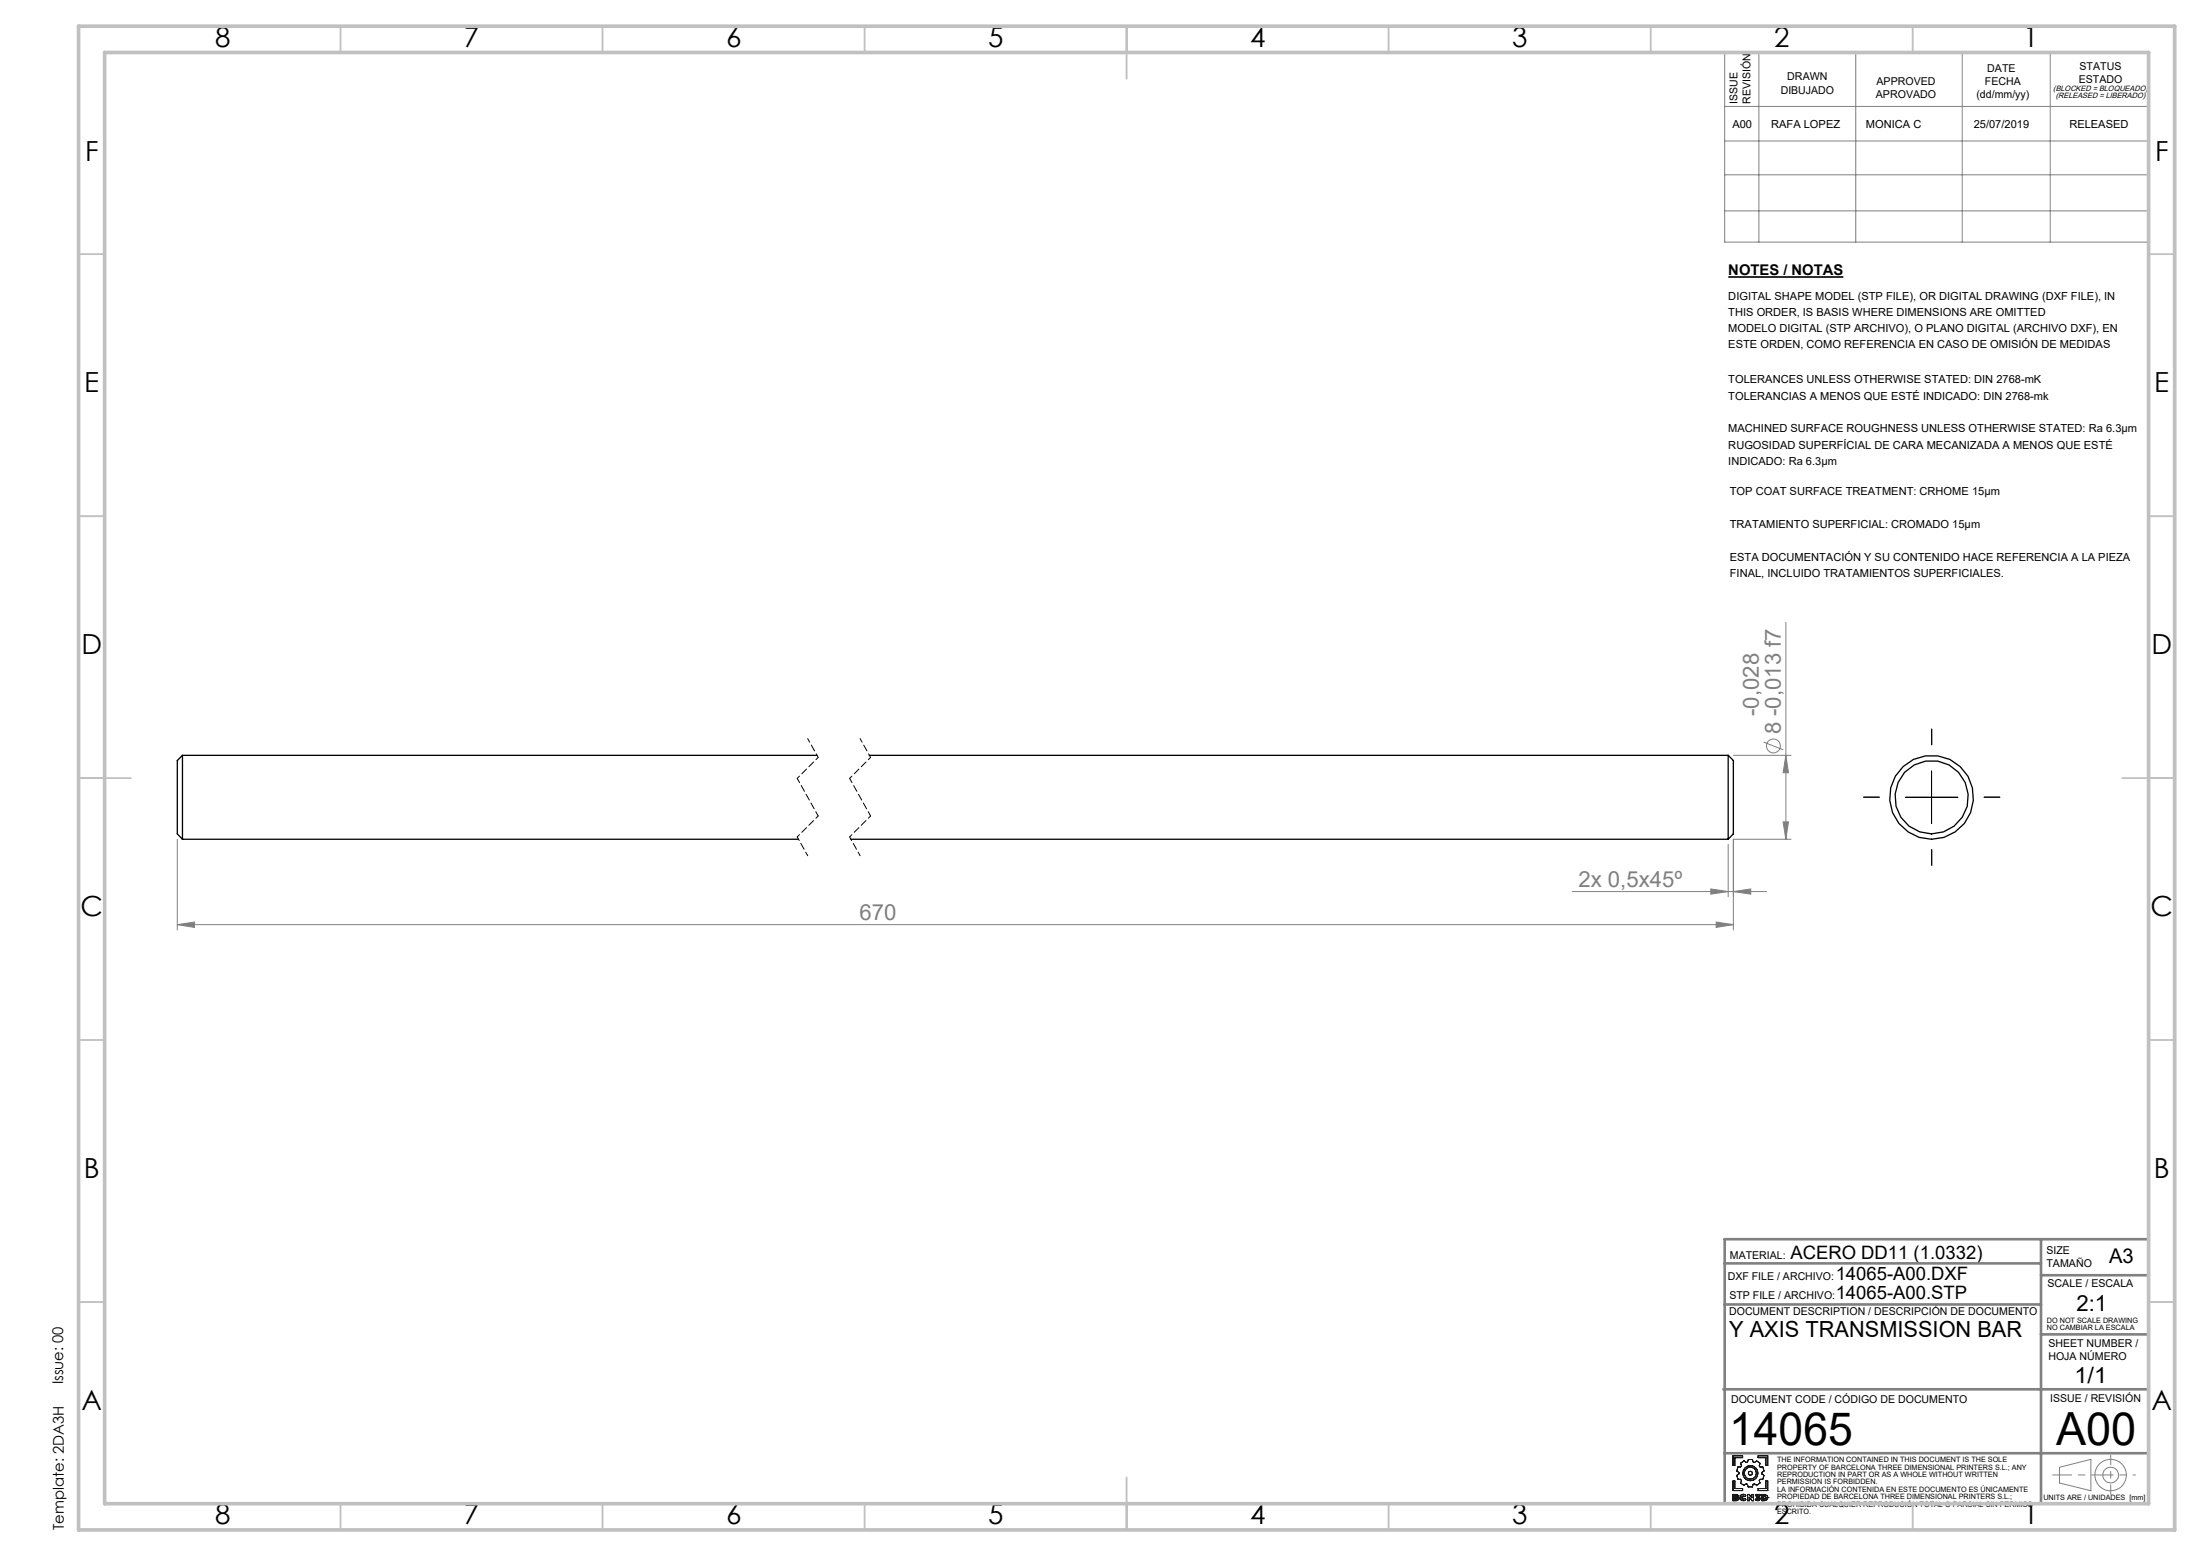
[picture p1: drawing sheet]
<svg xmlns="http://www.w3.org/2000/svg" width="420mm" height="297mm" viewBox="0 0 420 297" stroke-linecap="round" stroke-linejoin="round" font-family="sans-serif">
<path d="M329.8 52.9h22" fill="none" stroke="#000" stroke-width=".32"/>
<g fill="none" stroke="#808080" stroke-width=".19">
<path d="M329.1 10h80.9v36.2h-80.9zM335.6 10v36.2M354.1 10v36.2M374.4 10v36.2M391.2 10v36.2M329.1 20.3h80.9M329.1 26.9h80.9M329.1 33.4h80.9M329.1 40.2h80.9M340.8 118.8v41.4M330.8 144.2h11M336.5 141.6l3.8 1.5"/>
<path d="M340.3 156.9h1l-.5 3.3zM340.8 144.2l.5 3.3h-1zM33.8 176.5l3.3-.5v1zM33.8 160.2v17.3M33.8 176.5h297M300 170.2h37.1M326.5 169.7l3.3 .5-3.3 .5zM327.5 176l3.3 .5-3.3 .5zM329.8 161.2v10M330.8 170.2l3.3-.5v1zM341.8 160.2h-11v17.3M393 280.1l6-1.6v6l-6-1.4z"/>
<circle cx="338.4" cy="142.4" r="1.33"/>
<circle cx="402.7" cy="281.6" r="3"/>
<circle cx="402.8" cy="281.5" r="1.49"/>
</g>
<g fill="none" stroke="#191924" stroke-width=".19">
<path d="M330.7 277.9h1.8v.3h-1.5v1.5h-.3zM332.1 279.3l.7-.5 .4 .3 .3-.1 .1-.4h.8l.1 .4 .3 .1 .4-.3 .7 .5-.2 .5 .2 .2h.5l.2 .8-.4 .3v.2l.4 .3-.2 .8h-.5l-.2 .2 .1 .5-.6 .4-.4-.3-.3 .1-.1 .5h-.8l-.2-.5-.2-.1-.4 .3-.7-.4 .2-.5-.2-.2h-.5l-.2-.8 .4-.3v-.2l-.4-.3 .2-.8h.5l.2-.2zM335.5 277.9h1.8v1.8h-.3v-1.5h-1.5zM330.7 282.7h.3v1.4h1.5v.4h-1.8zM331 285.5l.4 .1-.4 .1zM331 286l.4 .1-.4 .1zM331.3 285.3l.3 .1 .1 .1M331.3 285.3h.2l.2 .2M331.3 285.3h-.6v1.2l.9-.1 .2-.3M331.4 285.6h.1M331.4 286.1h.1M331.7 285.5l-.2 .3 .3 .3"/>
<path d="M331.7 285.5h.1M331.8 286.1h.1M332 285.9l.2 .3 .4 .3 .6-.3M332 285.9l.1 .3 .2 .2a.69 .69 0 0 0 .9-.2M332 285.9h.1M332.4 285.9l.1 .2 .2 .1 .2-.2M332.4 285.9l.1 .2 .4-.1M332.4 285.9h.1M332.9 285.7l-.2-.2-.3 .1v.3M332.9 285.7l-.4-.1-.1 .3M332.9 286l.3 .2M333.2 285.5l-.5-.3-.5 .2-.2 .5"/>
<path d="M333.2 285.5a.67 .67 0 0 0-1.1 0l-.1 .4M333.2 285.5l-.3 .2M333.5 285.3h.3l.5 .6v-.6h.3v1.2h-.3l-.5-.7v.7h-.3zM335.1 286l.3 .2 .2-.1-.2 .1zM335.1 286l-.2 .2M335.5 284.1h1.5v-1.4h.3v1.8h-1.8zM335.6 286.1l-.4-.2v-.2l.3-.2h-.5v-.2h.8v.2l-.2 .2 .3 .4M335.6 286.1h.1M335.9 286.1l-.2 .3-.3 .1-.5-.3M335.9 286.1l-.2 .3-.4 .1-.4-.3M335.9 286.1h.1M336.2 285.3h.5l.5 .2 .2 .4-.3 .4-.9 .2z"/>
<path d="M336.6 285.5l.3 .1v.5h-.3zM337 285.9h.1M337.4 285.9h.1"/>
<circle cx="334" cy="281.2" r=".39"/>
<circle cx="334" cy="281.2" r="1.45"/>
<circle cx="334" cy="281.2" r="1.14"/>
</g>
<path d="M358.6 152.2h-3M368.6 142.2v-3M378.6 152.2h3M368.6 162.2v3" fill="none" stroke="#000" stroke-width=".19" stroke-dasharray="15.2 1.3 1.3 1.3"/>
<path d="M363.6 152.2h10M368.6 147.2v10" fill="none" stroke="#000" stroke-width=".19"/>
<path d="M152.1 159.7l2 3.6M154.1 141l2 3.6M162.1 159.7l2 3.6M164.1 141l2 3.6" fill="none" stroke="#000" stroke-width=".19" stroke-dasharray="1.3 .6" stroke-dashoffset=".5"/>
<path d="M156.1 144.6l-4 4M156.1 155.7l-4 4M166.1 144.6l-4 4M166.1 155.7l-4 4" fill="none" stroke="#000" stroke-width=".19" stroke-dasharray="1.3 .6" stroke-dashoffset=".7"/>
<path d="M152.1 148.6l4 7.1M162.1 148.6l4 7.1" fill="none" stroke="#000" stroke-width=".19" stroke-dasharray="1.3 .6" stroke-dashoffset=".3"/>
<path d="M391.7 281.5h11.1" fill="none" stroke="#808080" stroke-width=".19" stroke-dasharray="15.2 1.3 1.3 1.3" stroke-dashoffset="11.6"/>
<path d="M402.8 281.5h4.7" fill="none" stroke="#808080" stroke-width=".19" stroke-dasharray="15.2 1.3 1.3 1.3" stroke-dashoffset="14.8"/>
<path d="M402.8 277.8v7.4" fill="none" stroke="#808080" stroke-width=".19" stroke-dasharray="15.2 1.3 1.3 1.3" stroke-dashoffset="13.4"/>
<path d="M329.1 236.5h80.9v50.5h-80.9zM389.5 236.5v50.5M329.1 249h60.4M329.1 241.2h60.4M389.5 243.4h20.5M389.5 254.7h20.5M328.9 265.2h81.1M329.1 277.4h80.9" fill="none" stroke="#808080" stroke-width=".5"/>
<g fill="none" stroke="#c0c0c0" stroke-width=".35">
<path d="M65 5v5M115 5v5M165 5v5M215 5v10M265 5v5M315 5v5M365 5v5M15 48.5h5M410 48.5h5M15 98.5h5M410 98.5h5M15 148.5h10"/>
<path d="M405 148.5h10M15 198.5h5M410 198.5h5M15 248.5h5M410 248.5h5M65 287v5M115 287v5M165 287v5M215 282v10M265 287v5M315 287v5M365 287v5"/>
</g>
<path d="M15 5h400v287h-400zM20 10h390v277h-390z" fill="none" stroke="#c0c0c0" stroke-width=".7"/>
<g fill="#808080">
<path d="M330.8 170.2l3.3-.5v1zM326.5 169.7l3.3 .5-3.3 .5z"/>
<path d="M33.8 176.5l3.3-.5v1zM327.5 176l3.3 .5-3.3 .5z"/>
<path d="M340.3 156.9h1l-.5 3.3zM340.8 144.2l.5 3.3h-1z"/>
</g>
<g fill="none" stroke="#000" stroke-width=".25">
<path d="M34.8 144.2v16M34.8 144.2l-1 1v14l1 1M34.8 144.2h121.1M165.9 144.2h163.9M329.8 144.2v16M329.8 144.2l1 1v14l-1 1M34.8 160.2h117.5M162.3 160.2h167.5"/>
<circle cx="368.6" cy="152.2" r="7"/>
<circle cx="368.6" cy="152.2" r="8"/>
</g>
<g font-size="8.7">
<text x="330" y="275.9">14065</text>
<text x="392.3" y="275.9">A00</text>
</g>
<g font-size="5.3">
<text x="41" y="8.9">8</text>
<text x="88.5" y="8.9">7</text>
<text x="138.5" y="8.9">6</text>
<text x="188.5" y="8.9">5</text>
<text x="238.5" y="8.9">4</text>
<text x="288.5" y="8.9">3</text>
<text x="338.5" y="8.9">2</text>
<text x="386" y="8.9">1</text>
<text x="16.2" y="30.7">F</text>
<text x="411.2" y="30.7">F</text>
<text x="16.1" y="74.9">E</text>
<text x="411.1" y="74.9">E</text>
<text x="15.5" y="124.9">D</text>
<text x="410.5" y="124.9">D</text>
<text x="15.4" y="174.9">C</text>
<text x="410.4" y="174.9">C</text>
<text x="16" y="224.9">B</text>
<text x="411" y="224.9">B</text>
<text x="15.5" y="269.2">A</text>
<text x="410.5" y="269.2">A</text>
<text x="41" y="290.9">8</text>
<text x="88.5" y="290.9">7</text>
<text x="138.5" y="290.9">6</text>
<text x="188.5" y="290.9">5</text>
<text x="238.5" y="290.9">4</text>
<text x="288.5" y="290.9">3</text>
<text x="338.5" y="290.9">2</text>
<text x="386" y="290.9">1</text>
</g>
<g font-size="4.2" fill="#808080">
<text x="335.6" y="136.6" transform="rotate(-90 335.6 136.6)">-0,028</text>
<text x="339.8" y="140.2" transform="rotate(-90 339.8 140.2)">8 -0,013 f7</text>
<text x="301.2" y="169.2">2x 0,5x45º</text>
<text x="164" y="175.5">670</text>
</g>
<g font-size="4.2">
<text x="396.2" y="250.3">2:1</text>
<text x="330" y="255.2">Y AXIS TRANSMISSION BAR</text>
<text x="395.8" y="264">1/1</text>
</g>
<text font-size="3.9" x="402.5" y="241.1">A3</text>
<g font-size="3.5">
<text x="341.7" y="240.4">ACERO DD11 (1.0332)</text>
<text x="350.3" y="244.3">14065-A00.DXF</text>
<text x="350.3" y="247.9">14065-A00.STP</text>
</g>
<g font-size="2.8">
<text x="329.8" y="52.6">NOTES / NOTAS</text>
<text x="12.1" y="264.2" transform="rotate(-90 12.1 264.2)">Issue: 00</text>
<text x="12.2" y="292" transform="rotate(-90 12.2 292)">Template: 2DA3H</text>
</g>
<g font-size="2.1">
<text x="339.8" y="17.9">DIBUJADO</text>
<text x="341.1" y="15.4">DRAWN</text>
<text x="358.1" y="16.3">APPROVED</text>
<text x="378.8" y="16.3">FECHA</text>
<text x="379.2" y="13.8">DATE</text>
<text x="396.7" y="15.8">ESTADO</text>
<text x="396.8" y="13.3">STATUS</text>
<text x="331.5" y="19.8" transform="rotate(-90 331.5 19.8)">ISSUE</text>
<text x="334" y="19.8" transform="rotate(-90 334 19.8)">REVISIÓN</text>
<text x="357.9" y="18.8">APROVADO</text>
<text x="377.1" y="18.8">(dd/mm/yy)</text>
<text x="330.6" y="24.3">A00</text>
<text x="338" y="24.3">RAFA LOPEZ</text>
<text x="356.1" y="24.3">MONICA C</text>
<text x="376.6" y="24.3">25/07/2019</text>
<text x="394.9" y="24.3">RELEASED</text>
<text x="329.8" y="57.2">DIGITAL SHAPE MODEL (STP FILE), OR DIGITAL DRAWING (DXF FILE), IN</text>
<text x="329.8" y="60.3">THIS ORDER, IS BASIS WHERE DIMENSIONS ARE OMITTED</text>
<text x="329.8" y="63.4">MODELO DIGITAL (STP ARCHIVO), O PLANO DIGITAL (ARCHIVO DXF), EN</text>
<text x="329.8" y="66.5">ESTE ORDEN, COMO REFERENCIA EN CASO DE OMISIÓN DE MEDIDAS</text>
<text x="329.8" y="73.2">TOLERANCES UNLESS OTHERWISE STATED: DIN 2768-mK</text>
<text x="329.8" y="76.3">TOLERANCIAS A MENOS QUE ESTÉ INDICADO: DIN 2768-mk</text>
<text x="329.8" y="82.5">MACHINED SURFACE ROUGHNESS UNLESS OTHERWISE STATED: Ra 6.3µm</text>
<text x="329.8" y="85.7">RUGOSIDAD SUPERFÍCIAL DE CARA MECANIZADA A MENOS QUE ESTÉ</text>
<text x="329.8" y="88.8">INDICADO: Ra 6.3µm</text>
<text x="330.1" y="94.6">TOP COAT SURFACE TREATMENT: CRHOME 15µm</text>
<text x="330.1" y="100.8">TRATAMIENTO SUPERFICIAL: CROMADO 15µm</text>
<text x="330.1" y="107">ESTA DOCUMENTACIÓN Y SU CONTENIDO HACE REFERENCIA A LA PIEZA</text>
<text x="330.1" y="110.1">FINAL, INCLUIDO TRATAMIENTOS SUPERFICIALES.</text>
<text x="390.5" y="239.4">SIZE</text>
<text x="329.7" y="244.3">DXF FILE / ARCHIVO:</text>
<text x="330.1" y="240.4">MATERIAL:</text>
<text x="390.5" y="241.9">TAMAÑO</text>
<text x="390.7" y="245.6">SCALE / ESCALA</text>
<text x="330" y="251">DOCUMENT DESCRIPTION / DESCRIPCIÓN DE DOCUMENTO</text>
<text x="330" y="247.9">STP FILE / ARCHIVO:</text>
<text x="390.9" y="257.1">SHEET NUMBER /</text>
<text x="390.9" y="259.6">HOJA NÚMERO</text>
<text x="330.3" y="267.7">DOCUMENT CODE / CÓDIGO DE DOCUMENTO</text>
<text x="391.2" y="267.5">ISSUE / REVISIÓN</text>
</g>
<g font-size="1.5">
<text x="391.8" y="17.4">(BLOCKED = BLOQUEADO)</text>
<text x="392.3" y="18.8">(RELEASED = LIBERADO)</text>
</g>
<g font-size="1.4">
<text x="390.6" y="252.5">DO NOT SCALE DRAWING</text>
<text x="390.6" y="253.9">NO CAMBIAR LA ESCALA</text>
<text x="339.1" y="279.1">THE INFORMATION CONTAINED IN THIS DOCUMENT IS THE SOLE</text>
<text x="339.1" y="280.5">PROPERTY OF BARCELONA THREE DIMENSIONAL PRINTERS S.L.; ANY</text>
<text x="339.1" y="281.9">REPRODUCTION IN PART OR AS A WHOLE WITHOUT WRITTEN</text>
<text x="339.1" y="283.3">PERMISSION IS FORBIDDEN.</text>
<text x="339.1" y="284.7">LA INFORMACIÓN CONTENIDA EN ESTE DOCUMENTO ES ÚNICAMENTE</text>
<text x="339.1" y="286.1">PROPIEDAD DE BARCELONA THREE DIMENSIONAL PRINTERS S.L.;</text>
<text x="339.1" y="287.6">PROHIBIDA CUALQUIER REPRODUCIÓN TOTAL O PARCIAL SIN PERMISO</text>
<text x="389.9" y="286.3">UNITS ARE / UNIDADES [mm]</text>
<text x="339.1" y="289">ESCRITO.</text>
</g>
</svg>
